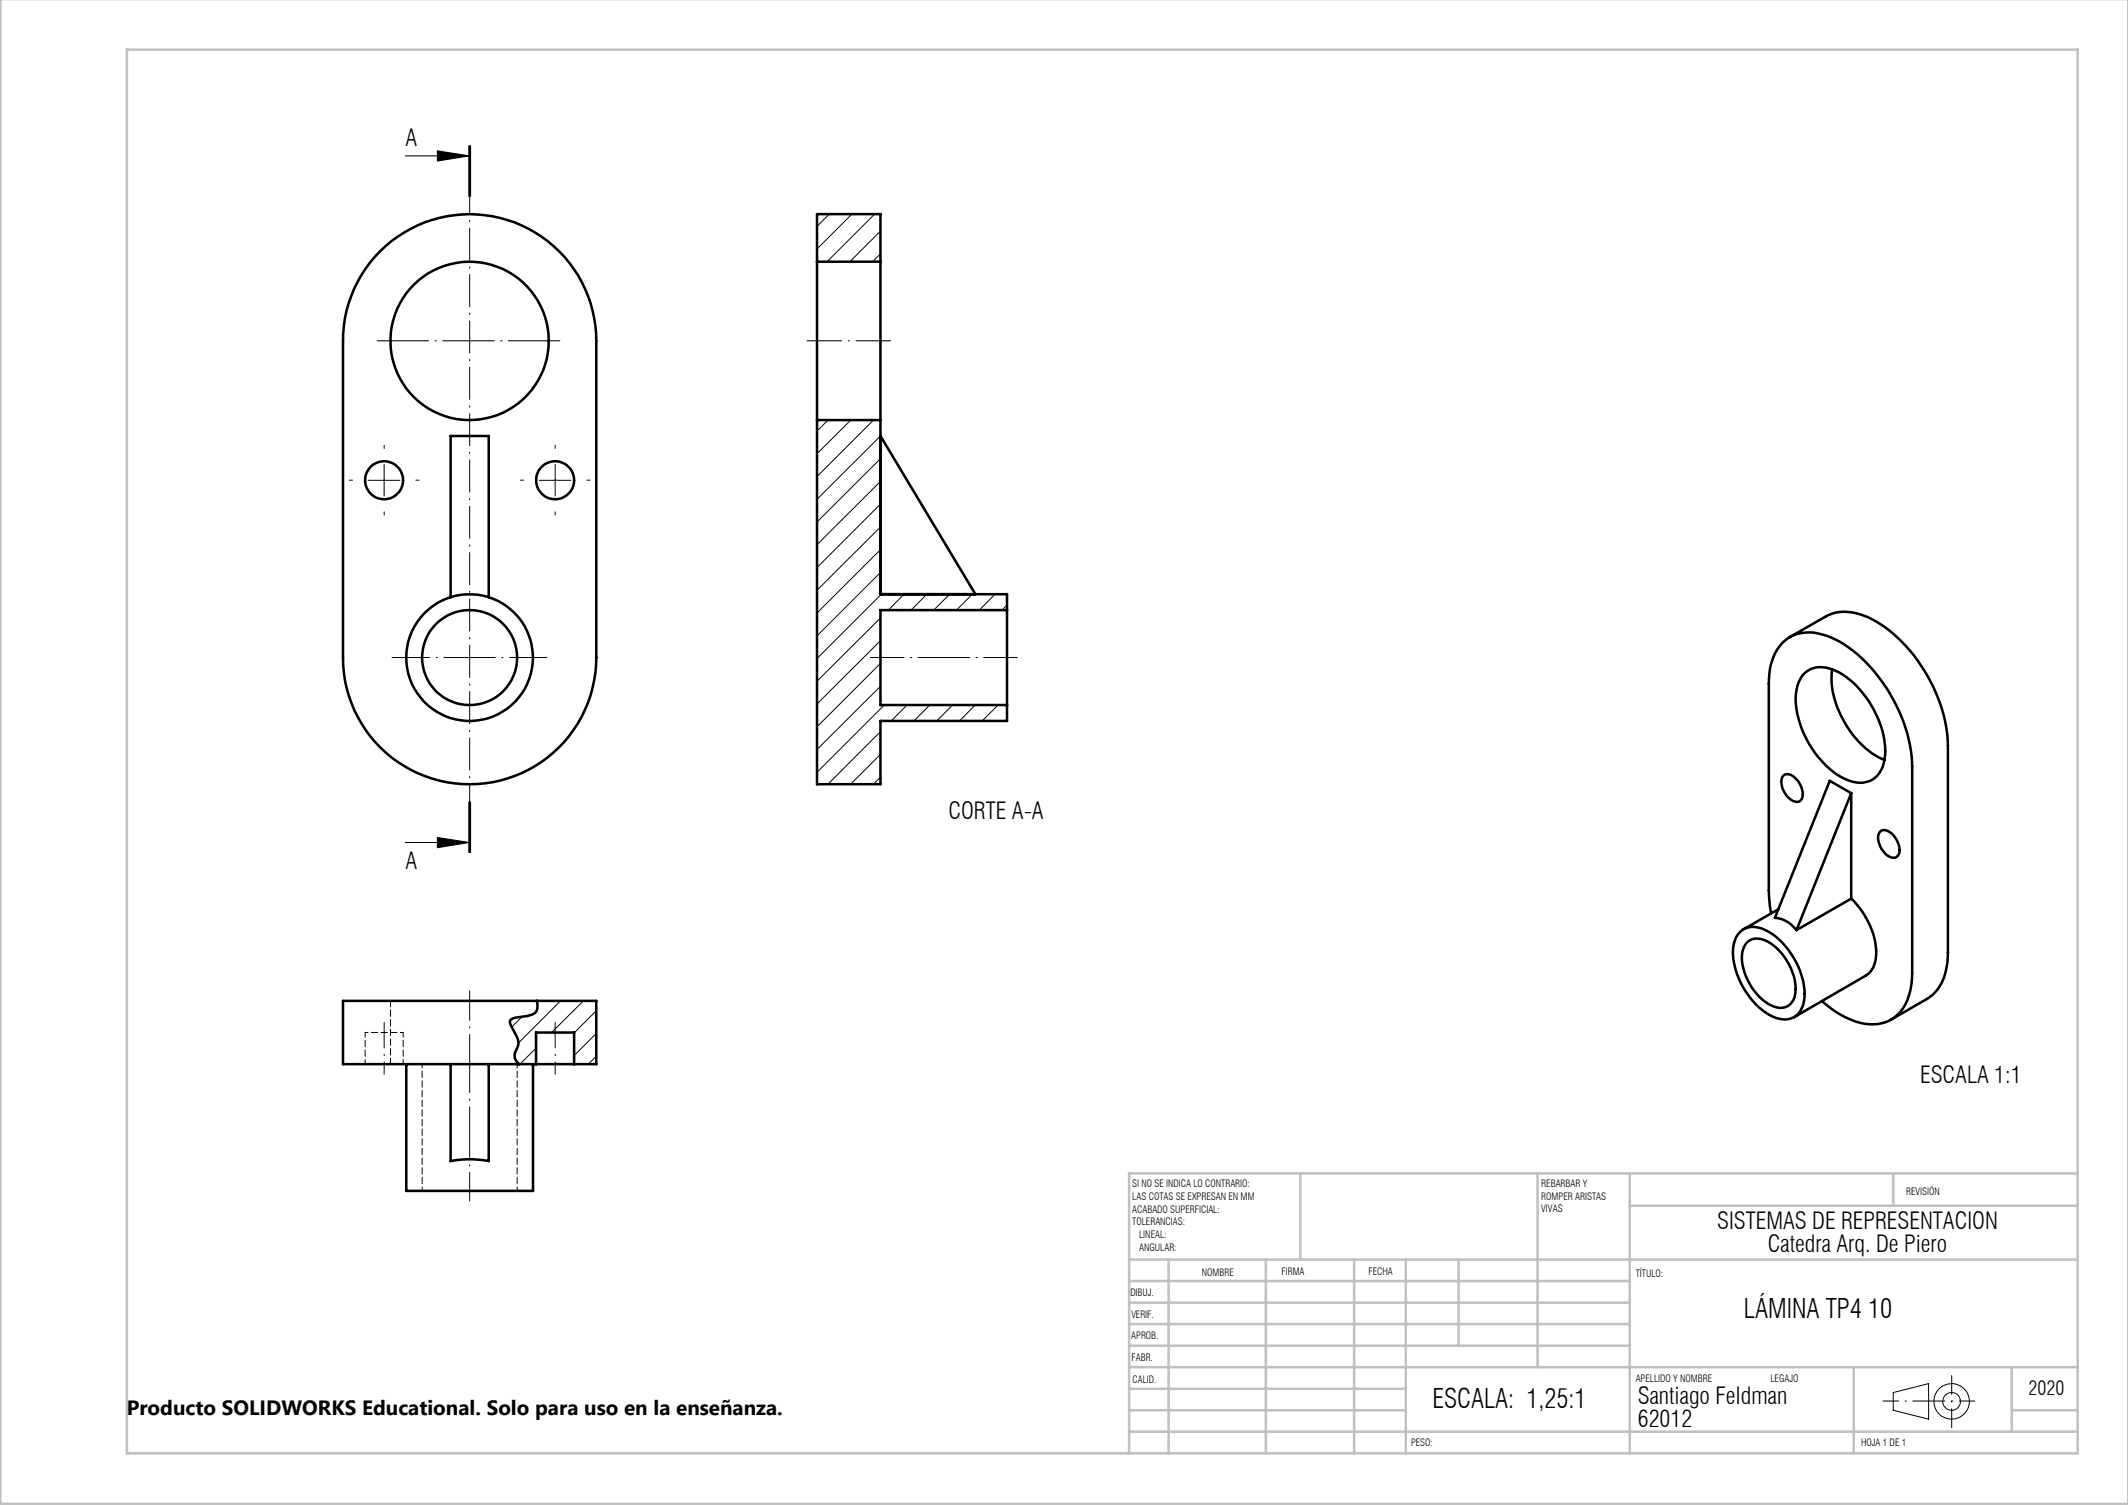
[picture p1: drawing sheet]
<svg xmlns="http://www.w3.org/2000/svg" width="420mm" height="297mm" viewBox="0 0 420 297" stroke-linecap="round" stroke-linejoin="round" font-family="sans-serif">
<g fill="none" stroke="#000" stroke-width=".2">
<path d="M80 30.8h12.7M86.3 29.8l6.4 1-6.4 1zM92.5 28.8v10M92.7 28.8v10M92.9 28.8v10M163.7 42.3l-2.4 2.4M168.1 42.3l-6.8 6.8M172.6 42.3l-9.4 9.3M173.8 45.6l-6.1 6M173.8 50.1l-1.6 1.5M72.7 94.8h6.2M75.8 91.6v6.3"/>
<path d="M106.4 94.8h6.3M109.6 91.6v6.3M163.4 82.9l-2.1 2.2M167.9 82.9l-6.6 6.6M172.4 82.9l-11.1 11.1M173.8 86l-12.5 12.5M173.8 90.5l-12.5 12.5M173.8 95l-12.5 12.5M173.8 99.5l-12.5 12.5M173.8 104l-12.5 12.5M173.8 108.5l-12.5 12.5M173.8 113l-12.5 12.5"/>
<path d="M174 117.3l-12.7 12.7M178.4 117.3l-3.1 3.1M183 117.3l-3.2 3.1M187.4 117.3l-3.1 3.1M191.9 117.3l-3.1 3.1M196.4 117.3l-3.1 3.1M198.8 119.4l-1 1M173.8 122l-12.5 12.4M173.8 126.4l-12.5 12.5M173.8 130.9l-12.5 12.5M173.8 135.4l-12.5 12.5M174.5 139.1l-13.2 13.3"/>
<path d="M179 139.1l-3.1 3.2M183.5 139.1l-3.1 3.2M188 139.1l-3.1 3.2M192.5 139.1l-3.1 3.2M197 139.1l-3.1 3.2M92.5 158.3v10M92.7 158.3v10M92.9 158.3v10zM173.8 144.4l-10.4 10.4M173.8 148.9l-5.9 5.9M173.8 153.4l-1.4 1.4M198.8 141.8l-.5 .5"/>
<path d="M80 166.3h12.7M86.3 165.3l6.4 1-6.4 1zM106.2 197.5l-.2 .2M110.6 197.5l-8.3 8.3M115.1 197.5l-6.2 6.3M117.7 199.5l-4.4 4.3M103 200.7l-2 2M105.8 206.8l-3.2 3.2M117.7 203.9l-4.4 4.4M117.7 208.5l-1.6 1.5M373.7 274.8l6.9-1.8v7.1l-6.9-1.8z"/>
<circle cx="385.2" cy="276.6" r="1.75"/>
<circle cx="385.2" cy="276.5" r="3.5"/>
</g>
<path d="M371.6 276.5h18.2" fill="none" stroke="#000" stroke-width=".2" stroke-dasharray="6.3 1.3 .3 1.3" stroke-dashoffset="3.3"/>
<path d="M385.2 271.5v10.2" fill="none" stroke="#000" stroke-width=".2" stroke-dasharray="6.3 1.3 .3 1.3" stroke-dashoffset="2.6"/>
<g fill="none" stroke="#c0c0c0" stroke-width=".5">
<path d="M.1 -.1v296.9h419.9M25 9.8h385.1v277h-385.1zM256.6 231.6v17M303.5 231.6v38.2M321.7 231.6v55.2M321.7 237.9h88.4M373.7 231.6v6.3M410.1 231.6h-187.3v55.2M222.8 248.6h187.3M222.8 257.1h98.9M222.8 252.8h98.9M230.6 248.6v38.2"/>
<path d="M249.8 248.6v38.2M267.3 248.6v38.2M277.5 248.6v38.2M287.9 248.6v17M222.8 265.6h98.9M222.8 261.3h98.9M222.8 278.3h54.7M222.8 274.1h54.7M222.8 269.8h187.3M365.9 269.8v17M397.1 278.3h13M397.1 269.8v12.7"/>
<path d="M222.8 282.5h187.3"/>
</g>
<path d="M69.6 94.8h-.6M75.8 88.5v-.6M82.1 94.8h.6M103.3 94.8h-.6M109.6 88.5v-.6M115.8 94.8h.7M75.8 101v.6M109.6 101v.6" fill="none" stroke="#000" stroke-width=".2" stroke-dasharray="10.2 1.3 .3 1.3"/>
<path d="M92.7 28.8v139.5" fill="none" stroke="#000" stroke-width=".2" stroke-dasharray="6.3 1.3 .3 1.3" stroke-dashoffset="2"/>
<path d="M159.3 67.3h16.5" fill="none" stroke="#000" stroke-width=".2" stroke-dasharray="10.2 1.3 .3 1.3" stroke-dashoffset="3.3"/>
<path d="M171.8 129.8h29" fill="none" stroke="#000" stroke-width=".2" stroke-dasharray="10.2 1.3 .3 1.3" stroke-dashoffset="3.5"/>
<path d="M92.7 210v-14.5" fill="none" stroke="#000" stroke-width=".2" stroke-dasharray="10.2 1.3 .3 1.3" stroke-dashoffset="4.3"/>
<path d="M92.7 237v-27" fill="none" stroke="#000" stroke-width=".2" stroke-dasharray="10.2 1.3 .3 1.3" stroke-dashoffset="4.5"/>
<path d="M75.8 201.7v10.3M109.6 201.7v10.3" fill="none" stroke="#000" stroke-width=".2" stroke-dasharray="10.2 1.3 .3 1.3" stroke-dashoffset="5.1"/>
<path d="M74.1 67.3h36.8" fill="none" stroke="#000" stroke-width=".2" stroke-dasharray="10.2 1.3 .3 1.3" stroke-dashoffset="-.4"/>
<path d="M77.4 129.8h30.6" fill="none" stroke="#000" stroke-width=".2" stroke-dasharray="10.2 1.3 .3 1.3" stroke-dashoffset="2.7"/>
<path d="M86.3 29.8l6.4 1-6.4 1zM86.3 165.3l6.4 1-6.4 1z" fill="#000"/>
<g fill="none" stroke="#000" stroke-width=".5">
<path d="M75 49.6a25 25 0 0 1 27.3-5.4 25 25 0 0 1 15.4 23.1v62.5a25 25 0 0 1-25 25 25 25 0 0 1-25-25v-62.5a25.1 25.1 0 0 1 7.3-17.7zM161.3 51.6v31.3M161.3 51.6v-9.3h12.5v9.3M161.3 51.6h12.5M173.8 51.6v31.3M161.3 82.9v71.9h12.5v-12.5h25v-3.2M161.3 82.9h12.5M173.8 82.9v34.4h25v3.1M173.8 86l18.7 31.3M88.9 117.9v-31.9h7.5v31.9M198.8 120.4v18.7M198.8 120.4h-25v18.7h25"/>
<path d="M353.2 125.7l7.1-4a8.5 8.5 0 0 1 7.5-.2 25.6 25.6 0 0 1 11.9 10.7 29.2 29.2 0 0 1 4.8 14.9v40.9a11.1 11.1 0 0 1-3 8.3l-1.2 .8-7.1 4.1M356.2 132.9a5.1 5.1 0 0 1 5.5-.8 16.8 16.8 0 0 1 8.4 8.5 14.7 14.7 0 0 1 1.6 10.4 4.8 4.8 0 0 1-6.6 3.1 16.8 16.8 0 0 1-8.9-9 14.9 14.9 0 0 1-1.5-9.6l.8-1.8zM361.6 132.1a17.2 17.2 0 0 0 3.6 12.2 15.6 15.6 0 0 0 6.7 5.7M351.9 153.2a1.54 1.54 0 0 1 2.2 .1 4.1 4.1 0 0 1 1.5 4.4 1.36 1.36 0 0 1-2.2 .1 4 4 0 0 1-1.5-4.6zM365.4 156.5l-4.3-2.4-10.8 27a6.1 6.1 0 0 1 4.3 2.4M365.4 156.5v20.8M365.4 156.5l-10.8 27M351 179.4l-6.9 4M365.4 177.3a15.1 15.1 0 0 1 4.8 12 4.3 4.3 0 0 1-2 3.2l-14.1 8.2M365.4 177.3l-10.8 6.2M371.2 164a2.01 2.01 0 0 1 2.6 1 3.7 3.7 0 0 1 .9 3.7 1.42 1.42 0 0 1-2.2 .1 4.3 4.3 0 0 1-1.7-4.3zM106 197.5h-38.3v12.5h34.7"/>
<path d="M106 197.5a2.05 2.05 0 0 1-.9 2.7l-2.2 .5a2.87 2.87 0 0 0-2.2 .7 2.15 2.15 0 0 0 .7 2 3.6 3.6 0 0 1 .7 3.3 2.29 2.29 0 0 0 .3 3.3M106 197.5h11.7v12.5h-4.4M343.3 184.1a4 4 0 0 1 4.9-.7 15.4 15.4 0 0 1 8 12 5.5 5.5 0 0 1-2 5.3 5.1 5.1 0 0 1-5.4-.7 15.4 15.4 0 0 1-6.7-12.7l.2-1.2a4 4 0 0 1 1-2zM344.7 186.1a3.3 3.3 0 0 1 4.4-.2 11.2 11.2 0 0 1 5.2 10.3 2.98 2.98 0 0 1-4.7 2.2 11.2 11.2 0 0 1-5.7-10.5l.3-1zM349.6 180.2l-.3-1.4-.2-3.1v-40.8a10.5 10.5 0 0 1 3.6-8.8 8.4 8.4 0 0 1 8-.6 24.8 24.8 0 0 1 11.3 9.8 30 30 0 0 1 5.4 15.9v40.8a11.9 11.9 0 0 1-2.5 7.9 8 8 0 0 1-9.1 1.5 19.4 19.4 0 0 1-6.2-3.8M80.2 210v25h25v-25M88.9 210v19.1l3.2-.3h2.2l2.1 .3v-19.1M102.4 210h3.4M105.8 210h7.5M105.8 210v-6.2h7.5v6.2"/>
<circle cx="92.7" cy="67.3" r="15.6"/>
<circle cx="75.8" cy="94.8" r="3.7"/>
<circle cx="109.6" cy="94.8" r="3.7"/>
<circle cx="92.7" cy="129.8" r="9.4"/>
<circle cx="92.7" cy="129.8" r="12.5"/>
</g>
<path d="M79.6 203.7h-7.5" fill="none" stroke="#000" stroke-width=".2" stroke-dasharray="1.3 .6" stroke-dashoffset=".7"/>
<path d="M77.1 197.5v12.5" fill="none" stroke="#000" stroke-width=".2" stroke-dasharray="1.3 .6" stroke-dashoffset=".1"/>
<path d="M72.1 203.7v6.3M79.6 210v-6.3" fill="none" stroke="#000" stroke-width=".2" stroke-dasharray="1.3 .6" stroke-dashoffset=".4"/>
<path d="M83.3 210v25M102.1 235v-25" fill="none" stroke="#000" stroke-width=".2" stroke-dasharray="1.3 .6" stroke-dashoffset=".5"/>
<g font-size="5.3">
<text x="344.2" y="260.1">LÁMINA TP4 10</text>
<text x="282.7" y="277.9">ESCALA: 1,25:1</text>
</g>
<g font-size="4.6">
<text x="80" y="28.9">A</text>
<text x="187.2" y="161.6">CORTE A-A</text>
<text x="80" y="171.5">A</text>
<text x="379" y="213.7">ESCALA 1:1</text>
<text x="338.9" y="242.5">SISTEMAS DE REPRESENTACION</text>
<text x="348.9" y="247.1">Catedra Arq. De Piero</text>
<text x="323.3" y="277.1">Santiago Feldman</text>
<text x="323.3" y="281.6">62012</text>
</g>
<text font-size="4.1" x="25" y="279.3">Producto SOLIDWORKS Educational. Solo para uso en la enseñanza.</text>
<text font-size="3.9" x="400.4" y="275.3">2020</text>
<g font-size="2">
<text x="223.5" y="234.3">SI NO SE INDICA LO CONTRARIO:</text>
<text x="223.5" y="236.8">LAS COTAS SE EXPRESAN EN MM</text>
<text x="223.5" y="239.3">ACABADO SUPERFICIAL:</text>
<text x="304.2" y="234.2">REBARBAR Y</text>
<text x="304.2" y="236.7">ROMPER ARISTAS</text>
<text x="304.2" y="239.2">VIVAS</text>
<text x="376.2" y="235.9">REVISIÓN</text>
<text x="223.5" y="241.8">TOLERANCIAS:</text>
<text x="224.8" y="244.3">LINEAL:</text>
<text x="224.8" y="246.8">ANGULAR:</text>
<text x="237.2" y="251.7">NOMBRE</text>
<text x="252.9" y="251.7">FIRMA</text>
<text x="270.1" y="251.7">FECHA</text>
<text x="322.8" y="252">TÍTULO:</text>
<text x="223.1" y="255.8">DIBUJ.</text>
<text x="223.3" y="260.1">VERIF.</text>
<text x="223.3" y="264.2">APROB.</text>
<text x="223.3" y="268.5">FABR.</text>
<text x="223.6" y="272.9">CALID.</text>
<text x="322.8" y="272.8">APELLIDO Y NOMBRE</text>
<text x="349.4" y="272.8">LEGAJO</text>
<text x="278.5" y="285.3">PESO:</text>
<text x="367.3" y="285.3">HOJA 1 DE 1</text>
</g>
</svg>
